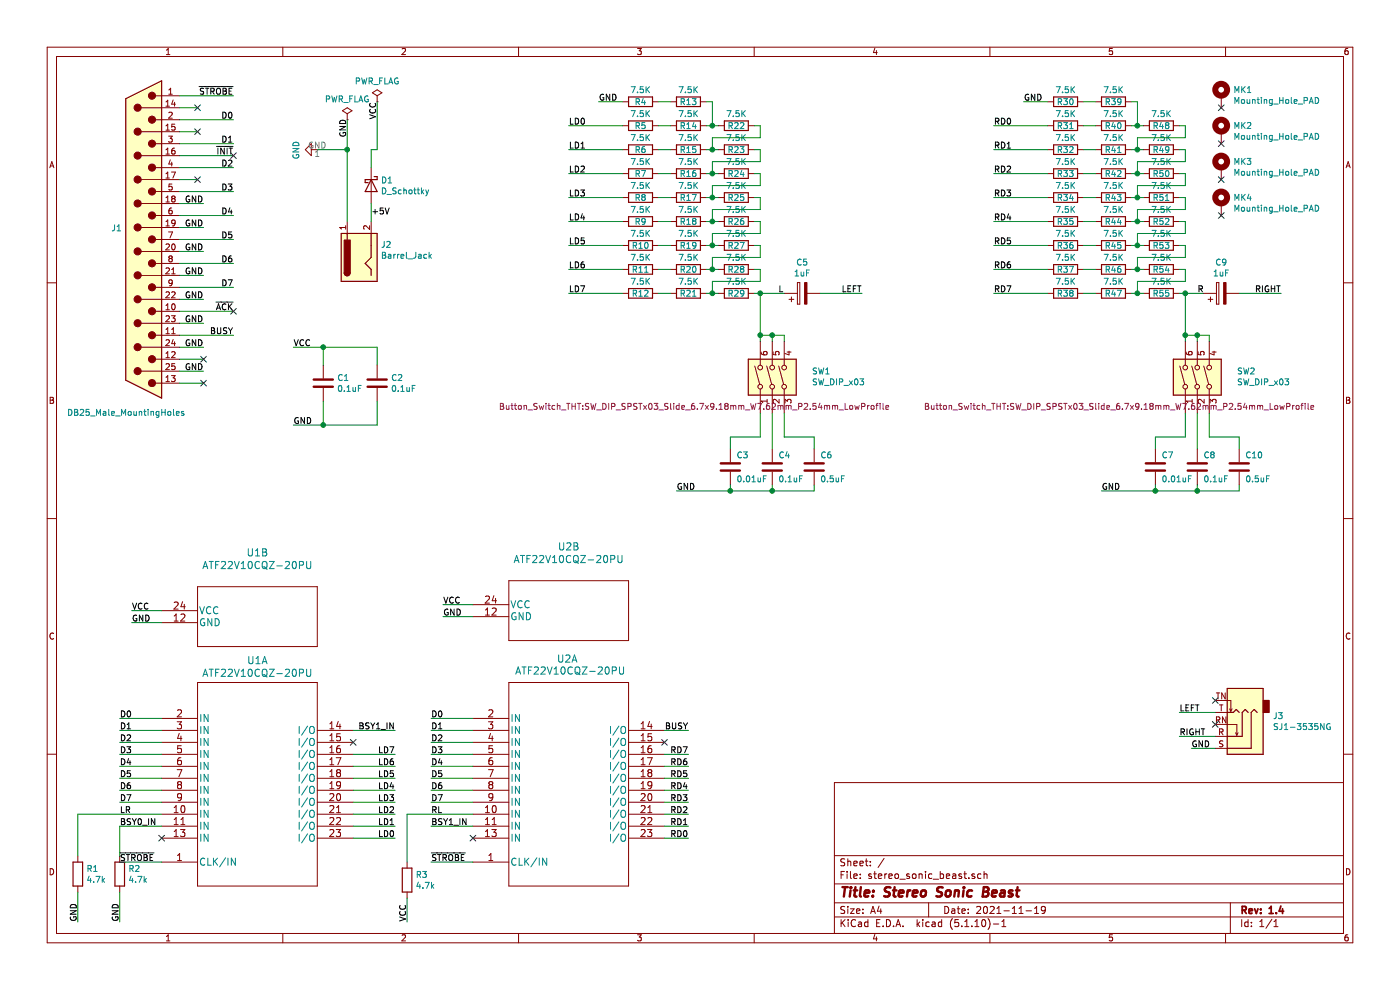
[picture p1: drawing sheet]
EESchema Schematic File Version 4
EELAYER 30 0
EELAYER END
$Descr A4 11693 8268
encoding utf-8
Sheet 1 1
Title "Stereo Sonic Beast"
Date "2021-11-19"
Rev "1.4"
Comp ""
Comment1 ""
Comment2 ""
Comment3 ""
Comment4 ""
$EndDescr
$Comp
L Mechanical:MountingHole_Pad MK1
U 1 1
P 10200 800
F 0 "MK1" H 10300 851 50  0000 L CNN
F 1 "Mounting_Hole_PAD" H 10300 760 50  0000 L CNN
F 2 "Mounting_Holes:MountingHole_2.7mm" H 10200 800 50  0001 C CNN
F 3 "" H 10200 800 50  0001 C CNN
	1    10200 800 
	1    0    0    -1  
$EndComp
$Comp
L Mechanical:MountingHole_Pad MK2
U 1 1
P 10200 1100
F 0 "MK2" H 10300 1151 50  0000 L CNN
F 1 "Mounting_Hole_PAD" H 10300 1060 50  0000 L CNN
F 2 "Mounting_Holes:MountingHole_2.7mm" H 10200 1100 50  0001 C CNN
F 3 "" H 10200 1100 50  0001 C CNN
	1    10200 1100
	1    0    0    -1  
$EndComp
$Comp
L Mechanical:MountingHole_Pad MK3
U 1 1
P 10200 1400
F 0 "MK3" H 10300 1451 50  0000 L CNN
F 1 "Mounting_Hole_PAD" H 10300 1360 50  0000 L CNN
F 2 "Mounting_Holes:MountingHole_2.7mm" H 10200 1400 50  0001 C CNN
F 3 "" H 10200 1400 50  0001 C CNN
	1    10200 1400
	1    0    0    -1  
$EndComp
$Comp
L Mechanical:MountingHole_Pad MK4
U 1 1
P 10200 1700
F 0 "MK4" H 10300 1751 50  0000 L CNN
F 1 "Mounting_Hole_PAD" H 10300 1660 50  0000 L CNN
F 2 "Mounting_Holes:MountingHole_2.7mm" H 10200 1700 50  0001 C CNN
F 3 "" H 10200 1700 50  0001 C CNN
	1    10200 1700
	1    0    0    -1  
$EndComp
NoConn ~ 10200 900 
NoConn ~ 10200 1200
NoConn ~ 10200 1500
NoConn ~ 10200 1800
NoConn ~ 1650 900 
NoConn ~ 1650 1100
NoConn ~ 1650 1500
NoConn ~ 1700 3200
NoConn ~ 1700 3000
Wire Wire Line
	1700 3100 1500 3100
Text Label 1700 3100 2    50   ~ 0
GND
Wire Wire Line
	1500 800  1950 800 
Wire Wire Line
	1500 900  1650 900 
Wire Wire Line
	1500 1100 1650 1100
Wire Wire Line
	1500 1300 1950 1300
Wire Wire Line
	1500 1500 1650 1500
Wire Wire Line
	1500 2600 1950 2600
Wire Wire Line
	1500 2800 1950 2800
Wire Wire Line
	1500 3000 1700 3000
Wire Wire Line
	1500 3200 1700 3200
Wire Wire Line
	1700 2900 1500 2900
Text Label 1700 2900 2    50   ~ 0
GND
Wire Wire Line
	1700 2700 1500 2700
Text Label 1700 2700 2    50   ~ 0
GND
Wire Wire Line
	1700 2500 1500 2500
Text Label 1700 2500 2    50   ~ 0
GND
Wire Wire Line
	1700 2300 1500 2300
Text Label 1700 2300 2    50   ~ 0
GND
Wire Wire Line
	1700 2100 1500 2100
Text Label 1700 2100 2    50   ~ 0
GND
Wire Wire Line
	1700 1900 1500 1900
Text Label 1700 1900 2    50   ~ 0
GND
Wire Wire Line
	1700 1700 1500 1700
Text Label 1700 1700 2    50   ~ 0
GND
Wire Wire Line
	5000 850  5200 850 
Text Label 5000 850  0    50   ~ 0
GND
$Comp
L Device:R R4
U 1 1
P 5350 850
F 0 "R4" V 5350 850 50  0000 C CNN
F 1 "7.5K" V 5250 850 50  0000 C CNN
F 2 "Resistor_THT:R_Axial_DIN0204_L3.6mm_D1.6mm_P5.08mm_Horizontal" V 5280 850 50  0001 C CNN
F 3 "~" H 5350 850 50  0001 C CNN
	1    5350 850 
	0    1    1    0   
$EndComp
$Comp
L Device:R R13
U 1 1
P 5750 850
F 0 "R13" V 5750 850 50  0000 C CNN
F 1 "7.5K" V 5650 850 50  0000 C CNN
F 2 "Resistor_THT:R_Axial_DIN0204_L3.6mm_D1.6mm_P5.08mm_Horizontal" V 5680 850 50  0001 C CNN
F 3 "~" H 5750 850 50  0001 C CNN
	1    5750 850 
	0    1    1    0   
$EndComp
$Comp
L Device:R R5
U 1 1
P 5350 1050
F 0 "R5" V 5350 1050 50  0000 C CNN
F 1 "7.5K" V 5250 1050 50  0000 C CNN
F 2 "Resistor_THT:R_Axial_DIN0204_L3.6mm_D1.6mm_P5.08mm_Horizontal" V 5280 1050 50  0001 C CNN
F 3 "~" H 5350 1050 50  0001 C CNN
	1    5350 1050
	0    1    1    0   
$EndComp
$Comp
L Device:R R14
U 1 1
P 5750 1050
F 0 "R14" V 5750 1050 50  0000 C CNN
F 1 "7.5K" V 5650 1050 50  0000 C CNN
F 2 "Resistor_THT:R_Axial_DIN0204_L3.6mm_D1.6mm_P5.08mm_Horizontal" V 5680 1050 50  0001 C CNN
F 3 "~" H 5750 1050 50  0001 C CNN
	1    5750 1050
	0    1    1    0   
$EndComp
Wire Wire Line
	5200 1050 4750 1050
$Comp
L Device:R R22
U 1 1
P 6150 1050
F 0 "R22" V 6150 1050 50  0000 C CNN
F 1 "7.5K" V 6050 1050 50  0000 C CNN
F 2 "Resistor_THT:R_Axial_DIN0204_L3.6mm_D1.6mm_P5.08mm_Horizontal" V 6080 1050 50  0001 C CNN
F 3 "~" H 6150 1050 50  0001 C CNN
	1    6150 1050
	0    1    1    0   
$EndComp
Wire Wire Line
	5500 850  5600 850 
Wire Wire Line
	5500 1050 5600 1050
Wire Wire Line
	6000 1050 5950 1050
Wire Wire Line
	5900 850  5950 850 
Wire Wire Line
	5950 850  5950 1050
Connection ~ 5950 1050
Wire Wire Line
	5950 1050 5900 1050
$Comp
L Device:R R6
U 1 1
P 5350 1250
F 0 "R6" V 5350 1250 50  0000 C CNN
F 1 "7.5K" V 5250 1250 50  0000 C CNN
F 2 "Resistor_THT:R_Axial_DIN0204_L3.6mm_D1.6mm_P5.08mm_Horizontal" V 5280 1250 50  0001 C CNN
F 3 "~" H 5350 1250 50  0001 C CNN
	1    5350 1250
	0    1    1    0   
$EndComp
$Comp
L Device:R R15
U 1 1
P 5750 1250
F 0 "R15" V 5750 1250 50  0000 C CNN
F 1 "7.5K" V 5650 1250 50  0000 C CNN
F 2 "Resistor_THT:R_Axial_DIN0204_L3.6mm_D1.6mm_P5.08mm_Horizontal" V 5680 1250 50  0001 C CNN
F 3 "~" H 5750 1250 50  0001 C CNN
	1    5750 1250
	0    1    1    0   
$EndComp
Wire Wire Line
	5200 1250 4750 1250
$Comp
L Device:R R23
U 1 1
P 6150 1250
F 0 "R23" V 6150 1250 50  0000 C CNN
F 1 "7.5K" V 6050 1250 50  0000 C CNN
F 2 "Resistor_THT:R_Axial_DIN0204_L3.6mm_D1.6mm_P5.08mm_Horizontal" V 6080 1250 50  0001 C CNN
F 3 "~" H 6150 1250 50  0001 C CNN
	1    6150 1250
	0    1    1    0   
$EndComp
Wire Wire Line
	5500 1250 5600 1250
Wire Wire Line
	5900 1250 5950 1250
Wire Wire Line
	6300 1050 6350 1050
Wire Wire Line
	6350 1050 6350 1150
Wire Wire Line
	6350 1150 5950 1150
Wire Wire Line
	5950 1150 5950 1250
Connection ~ 5950 1250
Wire Wire Line
	5950 1250 6000 1250
$Comp
L Device:R R7
U 1 1
P 5350 1450
F 0 "R7" V 5350 1450 50  0000 C CNN
F 1 "7.5K" V 5250 1450 50  0000 C CNN
F 2 "Resistor_THT:R_Axial_DIN0204_L3.6mm_D1.6mm_P5.08mm_Horizontal" V 5280 1450 50  0001 C CNN
F 3 "~" H 5350 1450 50  0001 C CNN
	1    5350 1450
	0    1    1    0   
$EndComp
$Comp
L Device:R R16
U 1 1
P 5750 1450
F 0 "R16" V 5750 1450 50  0000 C CNN
F 1 "7.5K" V 5650 1450 50  0000 C CNN
F 2 "Resistor_THT:R_Axial_DIN0204_L3.6mm_D1.6mm_P5.08mm_Horizontal" V 5680 1450 50  0001 C CNN
F 3 "~" H 5750 1450 50  0001 C CNN
	1    5750 1450
	0    1    1    0   
$EndComp
Wire Wire Line
	5200 1450 4750 1450
$Comp
L Device:R R24
U 1 1
P 6150 1450
F 0 "R24" V 6150 1450 50  0000 C CNN
F 1 "7.5K" V 6050 1450 50  0000 C CNN
F 2 "Resistor_THT:R_Axial_DIN0204_L3.6mm_D1.6mm_P5.08mm_Horizontal" V 6080 1450 50  0001 C CNN
F 3 "~" H 6150 1450 50  0001 C CNN
	1    6150 1450
	0    1    1    0   
$EndComp
Wire Wire Line
	5500 1450 5600 1450
Wire Wire Line
	5900 1450 5950 1450
Wire Wire Line
	5950 1350 5950 1450
Connection ~ 5950 1450
Wire Wire Line
	5950 1450 6000 1450
Wire Wire Line
	6300 1250 6350 1250
Wire Wire Line
	6350 1250 6350 1350
Wire Wire Line
	6350 1350 5950 1350
$Comp
L Device:R R8
U 1 1
P 5350 1650
F 0 "R8" V 5350 1650 50  0000 C CNN
F 1 "7.5K" V 5250 1650 50  0000 C CNN
F 2 "Resistor_THT:R_Axial_DIN0204_L3.6mm_D1.6mm_P5.08mm_Horizontal" V 5280 1650 50  0001 C CNN
F 3 "~" H 5350 1650 50  0001 C CNN
	1    5350 1650
	0    1    1    0   
$EndComp
$Comp
L Device:R R17
U 1 1
P 5750 1650
F 0 "R17" V 5750 1650 50  0000 C CNN
F 1 "7.5K" V 5650 1650 50  0000 C CNN
F 2 "Resistor_THT:R_Axial_DIN0204_L3.6mm_D1.6mm_P5.08mm_Horizontal" V 5680 1650 50  0001 C CNN
F 3 "~" H 5750 1650 50  0001 C CNN
	1    5750 1650
	0    1    1    0   
$EndComp
Wire Wire Line
	5200 1650 4750 1650
$Comp
L Device:R R25
U 1 1
P 6150 1650
F 0 "R25" V 6150 1650 50  0000 C CNN
F 1 "7.5K" V 6050 1650 50  0000 C CNN
F 2 "Resistor_THT:R_Axial_DIN0204_L3.6mm_D1.6mm_P5.08mm_Horizontal" V 6080 1650 50  0001 C CNN
F 3 "~" H 6150 1650 50  0001 C CNN
	1    6150 1650
	0    1    1    0   
$EndComp
Wire Wire Line
	5500 1650 5600 1650
Wire Wire Line
	5900 1650 5950 1650
Wire Wire Line
	5950 1550 5950 1650
Connection ~ 5950 1650
Wire Wire Line
	5950 1650 6000 1650
Wire Wire Line
	6300 1450 6350 1450
Wire Wire Line
	6350 1450 6350 1550
Wire Wire Line
	6350 1550 5950 1550
$Comp
L Device:R R9
U 1 1
P 5350 1850
F 0 "R9" V 5350 1850 50  0000 C CNN
F 1 "7.5K" V 5250 1850 50  0000 C CNN
F 2 "Resistor_THT:R_Axial_DIN0204_L3.6mm_D1.6mm_P5.08mm_Horizontal" V 5280 1850 50  0001 C CNN
F 3 "~" H 5350 1850 50  0001 C CNN
	1    5350 1850
	0    1    1    0   
$EndComp
$Comp
L Device:R R18
U 1 1
P 5750 1850
F 0 "R18" V 5750 1850 50  0000 C CNN
F 1 "7.5K" V 5650 1850 50  0000 C CNN
F 2 "Resistor_THT:R_Axial_DIN0204_L3.6mm_D1.6mm_P5.08mm_Horizontal" V 5680 1850 50  0001 C CNN
F 3 "~" H 5750 1850 50  0001 C CNN
	1    5750 1850
	0    1    1    0   
$EndComp
Wire Wire Line
	5200 1850 4750 1850
$Comp
L Device:R R26
U 1 1
P 6150 1850
F 0 "R26" V 6150 1850 50  0000 C CNN
F 1 "7.5K" V 6050 1850 50  0000 C CNN
F 2 "Resistor_THT:R_Axial_DIN0204_L3.6mm_D1.6mm_P5.08mm_Horizontal" V 6080 1850 50  0001 C CNN
F 3 "~" H 6150 1850 50  0001 C CNN
	1    6150 1850
	0    1    1    0   
$EndComp
Wire Wire Line
	5500 1850 5600 1850
Wire Wire Line
	5900 1850 5950 1850
Connection ~ 5950 1850
Wire Wire Line
	5950 1850 6000 1850
$Comp
L Device:R R10
U 1 1
P 5350 2050
F 0 "R10" V 5350 2050 50  0000 C CNN
F 1 "7.5K" V 5250 2050 50  0000 C CNN
F 2 "Resistor_THT:R_Axial_DIN0204_L3.6mm_D1.6mm_P5.08mm_Horizontal" V 5280 2050 50  0001 C CNN
F 3 "~" H 5350 2050 50  0001 C CNN
	1    5350 2050
	0    1    1    0   
$EndComp
$Comp
L Device:R R19
U 1 1
P 5750 2050
F 0 "R19" V 5750 2050 50  0000 C CNN
F 1 "7.5K" V 5650 2050 50  0000 C CNN
F 2 "Resistor_THT:R_Axial_DIN0204_L3.6mm_D1.6mm_P5.08mm_Horizontal" V 5680 2050 50  0001 C CNN
F 3 "~" H 5750 2050 50  0001 C CNN
	1    5750 2050
	0    1    1    0   
$EndComp
Wire Wire Line
	5200 2050 4750 2050
$Comp
L Device:R R27
U 1 1
P 6150 2050
F 0 "R27" V 6150 2050 50  0000 C CNN
F 1 "7.5K" V 6050 2050 50  0000 C CNN
F 2 "Resistor_THT:R_Axial_DIN0204_L3.6mm_D1.6mm_P5.08mm_Horizontal" V 6080 2050 50  0001 C CNN
F 3 "~" H 6150 2050 50  0001 C CNN
	1    6150 2050
	0    1    1    0   
$EndComp
Wire Wire Line
	5500 2050 5600 2050
Wire Wire Line
	5900 2050 5950 2050
Wire Wire Line
	5950 1950 5950 2050
Connection ~ 5950 2050
Wire Wire Line
	5950 2050 6000 2050
$Comp
L Device:R R11
U 1 1
P 5350 2250
F 0 "R11" V 5350 2250 50  0000 C CNN
F 1 "7.5K" V 5250 2250 50  0000 C CNN
F 2 "Resistor_THT:R_Axial_DIN0204_L3.6mm_D1.6mm_P5.08mm_Horizontal" V 5280 2250 50  0001 C CNN
F 3 "~" H 5350 2250 50  0001 C CNN
	1    5350 2250
	0    1    1    0   
$EndComp
$Comp
L Device:R R20
U 1 1
P 5750 2250
F 0 "R20" V 5750 2250 50  0000 C CNN
F 1 "7.5K" V 5650 2250 50  0000 C CNN
F 2 "Resistor_THT:R_Axial_DIN0204_L3.6mm_D1.6mm_P5.08mm_Horizontal" V 5680 2250 50  0001 C CNN
F 3 "~" H 5750 2250 50  0001 C CNN
	1    5750 2250
	0    1    1    0   
$EndComp
Wire Wire Line
	5200 2250 4750 2250
$Comp
L Device:R R28
U 1 1
P 6150 2250
F 0 "R28" V 6150 2250 50  0000 C CNN
F 1 "7.5K" V 6050 2250 50  0000 C CNN
F 2 "Resistor_THT:R_Axial_DIN0204_L3.6mm_D1.6mm_P5.08mm_Horizontal" V 6080 2250 50  0001 C CNN
F 3 "~" H 6150 2250 50  0001 C CNN
	1    6150 2250
	0    1    1    0   
$EndComp
Wire Wire Line
	5500 2250 5600 2250
Wire Wire Line
	5900 2250 5950 2250
Wire Wire Line
	5950 2150 5950 2250
Connection ~ 5950 2250
Wire Wire Line
	5950 2250 6000 2250
$Comp
L Device:R R12
U 1 1
P 5350 2450
F 0 "R12" V 5350 2450 50  0000 C CNN
F 1 "7.5K" V 5250 2450 50  0000 C CNN
F 2 "Resistor_THT:R_Axial_DIN0204_L3.6mm_D1.6mm_P5.08mm_Horizontal" V 5280 2450 50  0001 C CNN
F 3 "~" H 5350 2450 50  0001 C CNN
	1    5350 2450
	0    1    1    0   
$EndComp
$Comp
L Device:R R21
U 1 1
P 5750 2450
F 0 "R21" V 5750 2450 50  0000 C CNN
F 1 "7.5K" V 5650 2450 50  0000 C CNN
F 2 "Resistor_THT:R_Axial_DIN0204_L3.6mm_D1.6mm_P5.08mm_Horizontal" V 5680 2450 50  0001 C CNN
F 3 "~" H 5750 2450 50  0001 C CNN
	1    5750 2450
	0    1    1    0   
$EndComp
Wire Wire Line
	5200 2450 4750 2450
$Comp
L Device:R R29
U 1 1
P 6150 2450
F 0 "R29" V 6150 2450 50  0000 C CNN
F 1 "7.5K" V 6050 2450 50  0000 C CNN
F 2 "Resistor_THT:R_Axial_DIN0204_L3.6mm_D1.6mm_P5.08mm_Horizontal" V 6080 2450 50  0001 C CNN
F 3 "~" H 6150 2450 50  0001 C CNN
	1    6150 2450
	0    1    1    0   
$EndComp
Wire Wire Line
	5500 2450 5600 2450
Wire Wire Line
	5900 2450 5950 2450
Wire Wire Line
	5950 2350 5950 2450
Connection ~ 5950 2450
Wire Wire Line
	5950 2450 6000 2450
Wire Wire Line
	5950 1750 5950 1850
Wire Wire Line
	6300 1650 6350 1650
Wire Wire Line
	6350 1650 6350 1750
Wire Wire Line
	6350 1750 5950 1750
Wire Wire Line
	6300 1850 6350 1850
Wire Wire Line
	6350 1850 6350 1950
Wire Wire Line
	6350 1950 5950 1950
Wire Wire Line
	6300 2050 6350 2050
Wire Wire Line
	6350 2050 6350 2150
Wire Wire Line
	6350 2150 5950 2150
Wire Wire Line
	6300 2250 6350 2250
Wire Wire Line
	6350 2350 5950 2350
Wire Wire Line
	6350 2250 6350 2350
$Comp
L Device:CP C5
U 1 1
P 6700 2450
F 0 "C5" V 6955 2450 50  0000 C CNN
F 1 "1uF" V 6864 2450 50  0000 C CNN
F 2 "Capacitor_THT:CP_Radial_D4.0mm_P1.50mm" H 6738 2300 50  0001 C CNN
F 3 "~" H 6700 2450 50  0001 C CNN
	1    6700 2450
	0    -1   -1   0   
$EndComp
Wire Wire Line
	6300 2450 6350 2450
Text Label 9950 6250 0    50   ~ 0
GND
$Comp
L Connector:AudioJack3_SwitchTR J3
U 1 1
P 10350 6150
F 0 "J3" H 10070 5983 50  0000 R CNN
F 1 "SJ1-3535NG" H 10070 6074 50  0000 R CNN
F 2 "Connector_Audio:Jack_3.5mm_CUI_SJ1-3535NG_Horizontal" H 10350 6150 50  0001 C CNN
F 3 "~" H 10350 6150 50  0001 C CNN
	1    10350 6150
	-1   0    0    1   
$EndComp
NoConn ~ 10150 5850
NoConn ~ 10150 6050
$Comp
L Switch:SW_DIP_x03 SW1
U 1 1
P 6550 3150
F 0 "SW1" V 6596 2920 50  0000 R CNN
F 1 "SW_DIP_x03" V 6505 2920 50  0000 R CNN
F 2 "Button_Switch_THT:SW_DIP_SPSTx03_Slide_6.7x9.18mm_W7.62mm_P2.54mm_LowProfile" V 6300 3900 50  0000 C CNN
F 3 "~" H 6550 3150 50  0001 C CNN
	1    6550 3150
	0    -1   -1   0   
$EndComp
Wire Wire Line
	6350 2450 6350 2800
Connection ~ 6350 2450
Wire Wire Line
	6350 2800 6450 2800
Wire Wire Line
	6550 2800 6550 2850
Connection ~ 6350 2800
Wire Wire Line
	6350 2800 6350 2850
Wire Wire Line
	6450 2850 6450 2800
Connection ~ 6450 2800
Wire Wire Line
	6450 2800 6550 2800
Wire Wire Line
	9950 6250 10150 6250
Wire Wire Line
	6100 4100 6100 4050
$Comp
L power:GND #PWR01
U 1 1
P 2650 1250
F 0 "#PWR01" H 2650 1000 50  0001 C CNN
F 1 "GND" H 2655 1077 50  0000 C CNN
F 2 "" H 2650 1250 50  0001 C CNN
F 3 "" H 2650 1250 50  0001 C CNN
	1    2650 1250
	0    1    1    0   
$EndComp
$Comp
L Device:C C3
U 1 1
P 6100 3900
F 0 "C3" H 6150 4000 50  0000 L CNN
F 1 "0.01uF" H 6150 3800 50  0000 L CNN
F 2 "Capacitor_THT:C_Disc_D3.0mm_W1.6mm_P2.50mm" H 6138 3750 50  0001 C CNN
F 3 "~" H 6100 3900 50  0001 C CNN
	1    6100 3900
	1    0    0    -1  
$EndComp
$Comp
L Device:C C4
U 1 1
P 6450 3900
F 0 "C4" H 6500 4000 50  0000 L CNN
F 1 "0.1uF" H 6500 3800 50  0000 L CNN
F 2 "Capacitor_THT:C_Disc_D3.0mm_W1.6mm_P2.50mm" H 6488 3750 50  0001 C CNN
F 3 "~" H 6450 3900 50  0001 C CNN
	1    6450 3900
	1    0    0    -1  
$EndComp
$Comp
L Device:C C6
U 1 1
P 6800 3900
F 0 "C6" H 6850 4000 50  0000 L CNN
F 1 "0.5uF" H 6850 3800 50  0000 L CNN
F 2 "Capacitor_THT:C_Disc_D3.0mm_W1.6mm_P2.50mm" H 6838 3750 50  0001 C CNN
F 3 "~" H 6800 3900 50  0001 C CNN
	1    6800 3900
	1    0    0    -1  
$EndComp
Wire Wire Line
	6450 3750 6450 3450
Wire Wire Line
	6550 3450 6550 3650
Wire Wire Line
	6550 3650 6800 3650
Wire Wire Line
	6800 3650 6800 3750
Wire Wire Line
	6350 3450 6350 3650
Wire Wire Line
	6350 3650 6100 3650
Wire Wire Line
	6100 3650 6100 3750
Wire Wire Line
	6100 4100 6450 4100
Wire Wire Line
	6450 4100 6450 4050
Connection ~ 6100 4100
Wire Wire Line
	6450 4100 6800 4100
Wire Wire Line
	6800 4100 6800 4050
Connection ~ 6450 4100
Wire Wire Line
	5650 4100 6100 4100
Wire Wire Line
	2900 1250 2650 1250
Text Label 7200 2450 2    50   ~ 0
LEFT
Wire Wire Line
	10150 5950 9850 5950
Text Label 9850 5950 0    50   ~ 0
LEFT
Wire Wire Line
	10150 6150 9850 6150
Text Label 9850 6150 0    50   ~ 0
RIGHT
Wire Wire Line
	6850 2450 7200 2450
Text Label 4750 1050 0    50   ~ 0
LD0
Text Label 4750 1250 0    50   ~ 0
LD1
Text Label 4750 1450 0    50   ~ 0
LD2
Text Label 4750 1650 0    50   ~ 0
LD3
Text Label 4750 1850 0    50   ~ 0
LD4
Text Label 4750 2050 0    50   ~ 0
LD5
Text Label 4750 2250 0    50   ~ 0
LD6
Text Label 4750 2450 0    50   ~ 0
LD7
Wire Wire Line
	8550 850  8750 850 
Text Label 8550 850  0    50   ~ 0
GND
$Comp
L Device:R R30
U 1 1
P 8900 850
F 0 "R30" V 8900 850 50  0000 C CNN
F 1 "7.5K" V 8800 850 50  0000 C CNN
F 2 "Resistor_THT:R_Axial_DIN0204_L3.6mm_D1.6mm_P5.08mm_Horizontal" V 8830 850 50  0001 C CNN
F 3 "~" H 8900 850 50  0001 C CNN
	1    8900 850 
	0    1    1    0   
$EndComp
$Comp
L Device:R R39
U 1 1
P 9300 850
F 0 "R39" V 9300 850 50  0000 C CNN
F 1 "7.5K" V 9200 850 50  0000 C CNN
F 2 "Resistor_THT:R_Axial_DIN0204_L3.6mm_D1.6mm_P5.08mm_Horizontal" V 9230 850 50  0001 C CNN
F 3 "~" H 9300 850 50  0001 C CNN
	1    9300 850 
	0    1    1    0   
$EndComp
$Comp
L Device:R R31
U 1 1
P 8900 1050
F 0 "R31" V 8900 1050 50  0000 C CNN
F 1 "7.5K" V 8800 1050 50  0000 C CNN
F 2 "Resistor_THT:R_Axial_DIN0204_L3.6mm_D1.6mm_P5.08mm_Horizontal" V 8830 1050 50  0001 C CNN
F 3 "~" H 8900 1050 50  0001 C CNN
	1    8900 1050
	0    1    1    0   
$EndComp
$Comp
L Device:R R40
U 1 1
P 9300 1050
F 0 "R40" V 9300 1050 50  0000 C CNN
F 1 "7.5K" V 9200 1050 50  0000 C CNN
F 2 "Resistor_THT:R_Axial_DIN0204_L3.6mm_D1.6mm_P5.08mm_Horizontal" V 9230 1050 50  0001 C CNN
F 3 "~" H 9300 1050 50  0001 C CNN
	1    9300 1050
	0    1    1    0   
$EndComp
Wire Wire Line
	8750 1050 8300 1050
$Comp
L Device:R R48
U 1 1
P 9700 1050
F 0 "R48" V 9700 1050 50  0000 C CNN
F 1 "7.5K" V 9600 1050 50  0000 C CNN
F 2 "Resistor_THT:R_Axial_DIN0204_L3.6mm_D1.6mm_P5.08mm_Horizontal" V 9630 1050 50  0001 C CNN
F 3 "~" H 9700 1050 50  0001 C CNN
	1    9700 1050
	0    1    1    0   
$EndComp
Wire Wire Line
	9050 850  9150 850 
Wire Wire Line
	9050 1050 9150 1050
Wire Wire Line
	9550 1050 9500 1050
Wire Wire Line
	9450 850  9500 850 
Wire Wire Line
	9500 850  9500 1050
Connection ~ 9500 1050
Wire Wire Line
	9500 1050 9450 1050
$Comp
L Device:R R32
U 1 1
P 8900 1250
F 0 "R32" V 8900 1250 50  0000 C CNN
F 1 "7.5K" V 8800 1250 50  0000 C CNN
F 2 "Resistor_THT:R_Axial_DIN0204_L3.6mm_D1.6mm_P5.08mm_Horizontal" V 8830 1250 50  0001 C CNN
F 3 "~" H 8900 1250 50  0001 C CNN
	1    8900 1250
	0    1    1    0   
$EndComp
$Comp
L Device:R R41
U 1 1
P 9300 1250
F 0 "R41" V 9300 1250 50  0000 C CNN
F 1 "7.5K" V 9200 1250 50  0000 C CNN
F 2 "Resistor_THT:R_Axial_DIN0204_L3.6mm_D1.6mm_P5.08mm_Horizontal" V 9230 1250 50  0001 C CNN
F 3 "~" H 9300 1250 50  0001 C CNN
	1    9300 1250
	0    1    1    0   
$EndComp
Wire Wire Line
	8750 1250 8300 1250
$Comp
L Device:R R49
U 1 1
P 9700 1250
F 0 "R49" V 9700 1250 50  0000 C CNN
F 1 "7.5K" V 9600 1250 50  0000 C CNN
F 2 "Resistor_THT:R_Axial_DIN0204_L3.6mm_D1.6mm_P5.08mm_Horizontal" V 9630 1250 50  0001 C CNN
F 3 "~" H 9700 1250 50  0001 C CNN
	1    9700 1250
	0    1    1    0   
$EndComp
Wire Wire Line
	9050 1250 9150 1250
Wire Wire Line
	9450 1250 9500 1250
Wire Wire Line
	9850 1050 9900 1050
Wire Wire Line
	9900 1050 9900 1150
Wire Wire Line
	9900 1150 9500 1150
Wire Wire Line
	9500 1150 9500 1250
Connection ~ 9500 1250
Wire Wire Line
	9500 1250 9550 1250
$Comp
L Device:R R33
U 1 1
P 8900 1450
F 0 "R33" V 8900 1450 50  0000 C CNN
F 1 "7.5K" V 8800 1450 50  0000 C CNN
F 2 "Resistor_THT:R_Axial_DIN0204_L3.6mm_D1.6mm_P5.08mm_Horizontal" V 8830 1450 50  0001 C CNN
F 3 "~" H 8900 1450 50  0001 C CNN
	1    8900 1450
	0    1    1    0   
$EndComp
$Comp
L Device:R R42
U 1 1
P 9300 1450
F 0 "R42" V 9300 1450 50  0000 C CNN
F 1 "7.5K" V 9200 1450 50  0000 C CNN
F 2 "Resistor_THT:R_Axial_DIN0204_L3.6mm_D1.6mm_P5.08mm_Horizontal" V 9230 1450 50  0001 C CNN
F 3 "~" H 9300 1450 50  0001 C CNN
	1    9300 1450
	0    1    1    0   
$EndComp
Wire Wire Line
	8750 1450 8300 1450
$Comp
L Device:R R50
U 1 1
P 9700 1450
F 0 "R50" V 9700 1450 50  0000 C CNN
F 1 "7.5K" V 9600 1450 50  0000 C CNN
F 2 "Resistor_THT:R_Axial_DIN0204_L3.6mm_D1.6mm_P5.08mm_Horizontal" V 9630 1450 50  0001 C CNN
F 3 "~" H 9700 1450 50  0001 C CNN
	1    9700 1450
	0    1    1    0   
$EndComp
Wire Wire Line
	9050 1450 9150 1450
Wire Wire Line
	9450 1450 9500 1450
Wire Wire Line
	9500 1350 9500 1450
Connection ~ 9500 1450
Wire Wire Line
	9500 1450 9550 1450
Wire Wire Line
	9850 1250 9900 1250
Wire Wire Line
	9900 1250 9900 1350
Wire Wire Line
	9900 1350 9500 1350
$Comp
L Device:R R34
U 1 1
P 8900 1650
F 0 "R34" V 8900 1650 50  0000 C CNN
F 1 "7.5K" V 8800 1650 50  0000 C CNN
F 2 "Resistor_THT:R_Axial_DIN0204_L3.6mm_D1.6mm_P5.08mm_Horizontal" V 8830 1650 50  0001 C CNN
F 3 "~" H 8900 1650 50  0001 C CNN
	1    8900 1650
	0    1    1    0   
$EndComp
$Comp
L Device:R R43
U 1 1
P 9300 1650
F 0 "R43" V 9300 1650 50  0000 C CNN
F 1 "7.5K" V 9200 1650 50  0000 C CNN
F 2 "Resistor_THT:R_Axial_DIN0204_L3.6mm_D1.6mm_P5.08mm_Horizontal" V 9230 1650 50  0001 C CNN
F 3 "~" H 9300 1650 50  0001 C CNN
	1    9300 1650
	0    1    1    0   
$EndComp
Wire Wire Line
	8750 1650 8300 1650
$Comp
L Device:R R51
U 1 1
P 9700 1650
F 0 "R51" V 9700 1650 50  0000 C CNN
F 1 "7.5K" V 9600 1650 50  0000 C CNN
F 2 "Resistor_THT:R_Axial_DIN0204_L3.6mm_D1.6mm_P5.08mm_Horizontal" V 9630 1650 50  0001 C CNN
F 3 "~" H 9700 1650 50  0001 C CNN
	1    9700 1650
	0    1    1    0   
$EndComp
Wire Wire Line
	9050 1650 9150 1650
Wire Wire Line
	9450 1650 9500 1650
Wire Wire Line
	9500 1550 9500 1650
Connection ~ 9500 1650
Wire Wire Line
	9500 1650 9550 1650
Wire Wire Line
	9850 1450 9900 1450
Wire Wire Line
	9900 1450 9900 1550
Wire Wire Line
	9900 1550 9500 1550
$Comp
L Device:R R35
U 1 1
P 8900 1850
F 0 "R35" V 8900 1850 50  0000 C CNN
F 1 "7.5K" V 8800 1850 50  0000 C CNN
F 2 "Resistor_THT:R_Axial_DIN0204_L3.6mm_D1.6mm_P5.08mm_Horizontal" V 8830 1850 50  0001 C CNN
F 3 "~" H 8900 1850 50  0001 C CNN
	1    8900 1850
	0    1    1    0   
$EndComp
$Comp
L Device:R R44
U 1 1
P 9300 1850
F 0 "R44" V 9300 1850 50  0000 C CNN
F 1 "7.5K" V 9200 1850 50  0000 C CNN
F 2 "Resistor_THT:R_Axial_DIN0204_L3.6mm_D1.6mm_P5.08mm_Horizontal" V 9230 1850 50  0001 C CNN
F 3 "~" H 9300 1850 50  0001 C CNN
	1    9300 1850
	0    1    1    0   
$EndComp
Wire Wire Line
	8750 1850 8300 1850
$Comp
L Device:R R52
U 1 1
P 9700 1850
F 0 "R52" V 9700 1850 50  0000 C CNN
F 1 "7.5K" V 9600 1850 50  0000 C CNN
F 2 "Resistor_THT:R_Axial_DIN0204_L3.6mm_D1.6mm_P5.08mm_Horizontal" V 9630 1850 50  0001 C CNN
F 3 "~" H 9700 1850 50  0001 C CNN
	1    9700 1850
	0    1    1    0   
$EndComp
Wire Wire Line
	9050 1850 9150 1850
Wire Wire Line
	9450 1850 9500 1850
Connection ~ 9500 1850
Wire Wire Line
	9500 1850 9550 1850
$Comp
L Device:R R36
U 1 1
P 8900 2050
F 0 "R36" V 8900 2050 50  0000 C CNN
F 1 "7.5K" V 8800 2050 50  0000 C CNN
F 2 "Resistor_THT:R_Axial_DIN0204_L3.6mm_D1.6mm_P5.08mm_Horizontal" V 8830 2050 50  0001 C CNN
F 3 "~" H 8900 2050 50  0001 C CNN
	1    8900 2050
	0    1    1    0   
$EndComp
$Comp
L Device:R R45
U 1 1
P 9300 2050
F 0 "R45" V 9300 2050 50  0000 C CNN
F 1 "7.5K" V 9200 2050 50  0000 C CNN
F 2 "Resistor_THT:R_Axial_DIN0204_L3.6mm_D1.6mm_P5.08mm_Horizontal" V 9230 2050 50  0001 C CNN
F 3 "~" H 9300 2050 50  0001 C CNN
	1    9300 2050
	0    1    1    0   
$EndComp
Wire Wire Line
	8750 2050 8300 2050
$Comp
L Device:R R53
U 1 1
P 9700 2050
F 0 "R53" V 9700 2050 50  0000 C CNN
F 1 "7.5K" V 9600 2050 50  0000 C CNN
F 2 "Resistor_THT:R_Axial_DIN0204_L3.6mm_D1.6mm_P5.08mm_Horizontal" V 9630 2050 50  0001 C CNN
F 3 "~" H 9700 2050 50  0001 C CNN
	1    9700 2050
	0    1    1    0   
$EndComp
Wire Wire Line
	9050 2050 9150 2050
Wire Wire Line
	9450 2050 9500 2050
Wire Wire Line
	9500 1950 9500 2050
Connection ~ 9500 2050
Wire Wire Line
	9500 2050 9550 2050
$Comp
L Device:R R37
U 1 1
P 8900 2250
F 0 "R37" V 8900 2250 50  0000 C CNN
F 1 "7.5K" V 8800 2250 50  0000 C CNN
F 2 "Resistor_THT:R_Axial_DIN0204_L3.6mm_D1.6mm_P5.08mm_Horizontal" V 8830 2250 50  0001 C CNN
F 3 "~" H 8900 2250 50  0001 C CNN
	1    8900 2250
	0    1    1    0   
$EndComp
$Comp
L Device:R R46
U 1 1
P 9300 2250
F 0 "R46" V 9300 2250 50  0000 C CNN
F 1 "7.5K" V 9200 2250 50  0000 C CNN
F 2 "Resistor_THT:R_Axial_DIN0204_L3.6mm_D1.6mm_P5.08mm_Horizontal" V 9230 2250 50  0001 C CNN
F 3 "~" H 9300 2250 50  0001 C CNN
	1    9300 2250
	0    1    1    0   
$EndComp
Wire Wire Line
	8750 2250 8300 2250
$Comp
L Device:R R54
U 1 1
P 9700 2250
F 0 "R54" V 9700 2250 50  0000 C CNN
F 1 "7.5K" V 9600 2250 50  0000 C CNN
F 2 "Resistor_THT:R_Axial_DIN0204_L3.6mm_D1.6mm_P5.08mm_Horizontal" V 9630 2250 50  0001 C CNN
F 3 "~" H 9700 2250 50  0001 C CNN
	1    9700 2250
	0    1    1    0   
$EndComp
Wire Wire Line
	9050 2250 9150 2250
Wire Wire Line
	9450 2250 9500 2250
Wire Wire Line
	9500 2150 9500 2250
Connection ~ 9500 2250
Wire Wire Line
	9500 2250 9550 2250
$Comp
L Device:R R38
U 1 1
P 8900 2450
F 0 "R38" V 8900 2450 50  0000 C CNN
F 1 "7.5K" V 8800 2450 50  0000 C CNN
F 2 "Resistor_THT:R_Axial_DIN0204_L3.6mm_D1.6mm_P5.08mm_Horizontal" V 8830 2450 50  0001 C CNN
F 3 "~" H 8900 2450 50  0001 C CNN
	1    8900 2450
	0    1    1    0   
$EndComp
$Comp
L Device:R R47
U 1 1
P 9300 2450
F 0 "R47" V 9300 2450 50  0000 C CNN
F 1 "7.5K" V 9200 2450 50  0000 C CNN
F 2 "Resistor_THT:R_Axial_DIN0204_L3.6mm_D1.6mm_P5.08mm_Horizontal" V 9230 2450 50  0001 C CNN
F 3 "~" H 9300 2450 50  0001 C CNN
	1    9300 2450
	0    1    1    0   
$EndComp
Wire Wire Line
	8750 2450 8300 2450
$Comp
L Device:R R55
U 1 1
P 9700 2450
F 0 "R55" V 9700 2450 50  0000 C CNN
F 1 "7.5K" V 9600 2450 50  0000 C CNN
F 2 "Resistor_THT:R_Axial_DIN0204_L3.6mm_D1.6mm_P5.08mm_Horizontal" V 9630 2450 50  0001 C CNN
F 3 "~" H 9700 2450 50  0001 C CNN
	1    9700 2450
	0    1    1    0   
$EndComp
Wire Wire Line
	9050 2450 9150 2450
Wire Wire Line
	9450 2450 9500 2450
Wire Wire Line
	9500 2350 9500 2450
Connection ~ 9500 2450
Wire Wire Line
	9500 2450 9550 2450
Wire Wire Line
	9500 1750 9500 1850
Wire Wire Line
	9850 1650 9900 1650
Wire Wire Line
	9900 1650 9900 1750
Wire Wire Line
	9900 1750 9500 1750
Wire Wire Line
	9850 1850 9900 1850
Wire Wire Line
	9900 1850 9900 1950
Wire Wire Line
	9900 1950 9500 1950
Wire Wire Line
	9850 2050 9900 2050
Wire Wire Line
	9900 2050 9900 2150
Wire Wire Line
	9900 2150 9500 2150
Wire Wire Line
	9850 2250 9900 2250
Wire Wire Line
	9900 2350 9500 2350
Wire Wire Line
	9900 2250 9900 2350
$Comp
L Device:CP C9
U 1 1
P 10200 2450
F 0 "C9" V 10455 2450 50  0000 C CNN
F 1 "1uF" V 10364 2450 50  0000 C CNN
F 2 "Capacitor_THT:CP_Radial_D4.0mm_P1.50mm" H 10238 2300 50  0001 C CNN
F 3 "~" H 10200 2450 50  0001 C CNN
	1    10200 2450
	0    -1   -1   0   
$EndComp
Wire Wire Line
	9850 2450 9900 2450
$Comp
L Switch:SW_DIP_x03 SW2
U 1 1
P 10100 3150
F 0 "SW2" V 10146 2920 50  0000 R CNN
F 1 "SW_DIP_x03" V 10055 2920 50  0000 R CNN
F 2 "Button_Switch_THT:SW_DIP_SPSTx03_Slide_6.7x9.18mm_W7.62mm_P2.54mm_LowProfile" V 9850 3900 50  0000 C CNN
F 3 "~" H 10100 3150 50  0001 C CNN
	1    10100 3150
	0    -1   -1   0   
$EndComp
Wire Wire Line
	9900 2450 9900 2800
Connection ~ 9900 2450
Wire Wire Line
	9900 2800 10000 2800
Wire Wire Line
	10100 2800 10100 2850
Connection ~ 9900 2800
Wire Wire Line
	9900 2800 9900 2850
Wire Wire Line
	10000 2850 10000 2800
Connection ~ 10000 2800
Wire Wire Line
	10000 2800 10100 2800
Wire Wire Line
	9650 4100 9650 4050
$Comp
L Device:C C7
U 1 1
P 9650 3900
F 0 "C7" H 9700 4000 50  0000 L CNN
F 1 "0.01uF" H 9700 3800 50  0000 L CNN
F 2 "Capacitor_THT:C_Disc_D3.0mm_W1.6mm_P2.50mm" H 9688 3750 50  0001 C CNN
F 3 "~" H 9650 3900 50  0001 C CNN
	1    9650 3900
	1    0    0    -1  
$EndComp
$Comp
L Device:C C8
U 1 1
P 10000 3900
F 0 "C8" H 10050 4000 50  0000 L CNN
F 1 "0.1uF" H 10050 3800 50  0000 L CNN
F 2 "Capacitor_THT:C_Disc_D3.0mm_W1.6mm_P2.50mm" H 10038 3750 50  0001 C CNN
F 3 "~" H 10000 3900 50  0001 C CNN
	1    10000 3900
	1    0    0    -1  
$EndComp
$Comp
L Device:C C10
U 1 1
P 10350 3900
F 0 "C10" H 10400 4000 50  0000 L CNN
F 1 "0.5uF" H 10400 3800 50  0000 L CNN
F 2 "Capacitor_THT:C_Disc_D3.0mm_W1.6mm_P2.50mm" H 10388 3750 50  0001 C CNN
F 3 "~" H 10350 3900 50  0001 C CNN
	1    10350 3900
	1    0    0    -1  
$EndComp
Wire Wire Line
	10000 3750 10000 3450
Wire Wire Line
	10100 3450 10100 3650
Wire Wire Line
	10100 3650 10350 3650
Wire Wire Line
	10350 3650 10350 3750
Wire Wire Line
	9900 3450 9900 3650
Wire Wire Line
	9900 3650 9650 3650
Wire Wire Line
	9650 3650 9650 3750
Wire Wire Line
	9650 4100 10000 4100
Wire Wire Line
	10000 4100 10000 4050
Connection ~ 9650 4100
Wire Wire Line
	10000 4100 10350 4100
Wire Wire Line
	10350 4100 10350 4050
Connection ~ 10000 4100
Wire Wire Line
	9200 4100 9650 4100
Text Label 10700 2450 2    50   ~ 0
RIGHT
Wire Wire Line
	10350 2450 10700 2450
Text Label 8300 1050 0    50   ~ 0
RD0
Text Label 8300 1250 0    50   ~ 0
RD1
Text Label 8300 1450 0    50   ~ 0
RD2
Text Label 8300 1650 0    50   ~ 0
RD3
Text Label 8300 1850 0    50   ~ 0
RD4
Text Label 8300 2050 0    50   ~ 0
RD5
Text Label 8300 2250 0    50   ~ 0
RD6
Text Label 8300 2450 0    50   ~ 0
RD7
Wire Wire Line
	1500 1000 1950 1000
Wire Wire Line
	1500 1200 1950 1200
Wire Wire Line
	1500 1400 1950 1400
Wire Wire Line
	1500 1600 1950 1600
Wire Wire Line
	1500 1800 1950 1800
Wire Wire Line
	1500 2000 1950 2000
Wire Wire Line
	1500 2200 1950 2200
Wire Wire Line
	1500 2400 1950 2400
Text Label 1950 1000 2    50   ~ 0
D0
Text Label 1950 1200 2    50   ~ 0
D1
Text Label 1950 1400 2    50   ~ 0
D2
Text Label 1950 1600 2    50   ~ 0
D3
Text Label 1950 1800 2    50   ~ 0
D4
Text Label 1950 2000 2    50   ~ 0
D5
Text Label 1950 2200 2    50   ~ 0
D6
Text Label 1950 2400 2    50   ~ 0
D7
$Comp
L power:PWR_FLAG #FLG01
U 1 1
P 2900 1000
F 0 "#FLG01" H 2900 1075 50  0001 C CNN
F 1 "PWR_FLAG" H 2900 1173 50  0000 C CNN
F 2 "" H 2900 1000 50  0001 C CNN
F 3 "~" H 2900 1000 50  0001 C CNN
	1    2900 1000
	1    0    0    -1  
$EndComp
Text Label 2900 1150 1    50   ~ 0
GND
$Comp
L power:PWR_FLAG #FLG02
U 1 1
P 3150 850
F 0 "#FLG02" H 3150 925 50  0001 C CNN
F 1 "PWR_FLAG" H 3150 1023 50  0000 C CNN
F 2 "" H 3150 850 50  0001 C CNN
F 3 "~" H 3150 850 50  0001 C CNN
	1    3150 850 
	1    0    0    -1  
$EndComp
Wire Wire Line
	3150 1250 3150 850 
Text Label 3150 1000 1    50   ~ 0
VCC
Text Label 1950 2800 2    50   ~ 0
BUSY
Text Label 1950 2600 2    50   ~ 0
~ACK
NoConn ~ 1950 2600
$Comp
L Connector:Barrel_Jack J2
U 1 1
P 3000 2150
F 0 "J2" V 3103 1970 50  0000 R CNN
F 1 "Barrel_Jack" V 3012 1970 50  0000 R CNN
F 2 "Connector_BarrelJack:BarrelJack_CUI_PJ-063AH_Horizontal_CircularHoles" H 3050 2110 50  0001 C CNN
F 3 "~" H 3050 2110 50  0001 C CNN
	1    3000 2150
	0    -1   -1   0   
$EndComp
Text Label 1950 800  2    50   ~ 0
~STROBE
Text Label 1950 1300 2    50   ~ 0
~INIT
Wire Wire Line
	2900 1250 2900 1000
Text Label 5650 4100 0    50   ~ 0
GND
Text Label 9200 4100 0    50   ~ 0
GND
$Comp
L Device:C C1
U 1 1
P 2700 3200
F 0 "C1" H 2815 3246 50  0000 L CNN
F 1 "0.1uF" H 2815 3155 50  0000 L CNN
F 2 "Capacitor_THT:C_Disc_D3.0mm_W1.6mm_P2.50mm" H 2738 3050 50  0001 C CNN
F 3 "~" H 2700 3200 50  0001 C CNN
	1    2700 3200
	1    0    0    -1  
$EndComp
Wire Wire Line
	2450 2900 2700 2900
Wire Wire Line
	2700 2900 2700 3050
Wire Wire Line
	2450 3550 2700 3550
Wire Wire Line
	2700 3550 2700 3350
Text Label 2450 2900 0    50   ~ 0
VCC
Text Label 2450 3550 0    50   ~ 0
GND
$Comp
L Device:C C2
U 1 1
P 3150 3200
F 0 "C2" H 3265 3246 50  0000 L CNN
F 1 "0.1uF" H 3265 3155 50  0000 L CNN
F 2 "Capacitor_THT:C_Disc_D3.0mm_W1.6mm_P2.50mm" H 3188 3050 50  0001 C CNN
F 3 "~" H 3150 3200 50  0001 C CNN
	1    3150 3200
	1    0    0    -1  
$EndComp
Wire Wire Line
	3150 2900 3150 3050
Wire Wire Line
	3150 3550 3150 3350
Wire Wire Line
	2700 2900 3150 2900
Connection ~ 2700 2900
Wire Wire Line
	2700 3550 3150 3550
Connection ~ 2700 3550
Wire Wire Line
	3150 1250 3100 1250
Wire Wire Line
	3100 1700 3100 1850
$Comp
L Connector:DB25_Male J1
U 1 1
P 1200 2000
F 0 "J1" H 1380 1909 50  0000 L CNN
F 1 "DB25_Male_MountingHoles" H 850 3450 50  0000 L CNN
F 2 "Connector_Dsub:DSUB-25_Male_Horizontal_P2.77x2.54mm_EdgePinOffset9.40mm" H 1200 2000 50  0001 C CNN
F 3 " ~" H 1200 2000 50  0001 C CNN
	1    1200 2000
	-1   0    0    1   
$EndComp
Wire Wire Line
	1000 7200 1350 7200
Text Label 1000 7200 0    50   ~ 0
~STROBE
Text Label 5750 6300 2    50   ~ 0
RD7
Text Label 5750 6400 2    50   ~ 0
RD6
Text Label 5750 6500 2    50   ~ 0
RD5
Text Label 5750 6600 2    50   ~ 0
RD4
Text Label 5750 6700 2    50   ~ 0
RD3
Text Label 5750 6800 2    50   ~ 0
RD2
Text Label 5750 6900 2    50   ~ 0
RD1
Text Label 5750 7000 2    50   ~ 0
RD0
Wire Wire Line
	5550 6300 5750 6300
Wire Wire Line
	5550 6400 5750 6400
Wire Wire Line
	5550 6500 5750 6500
Wire Wire Line
	5550 6600 5750 6600
Wire Wire Line
	5550 6700 5750 6700
Wire Wire Line
	5550 6800 5750 6800
Wire Wire Line
	5550 6900 5750 6900
Wire Wire Line
	5550 7000 5750 7000
Wire Wire Line
	1350 6000 1000 6000
Wire Wire Line
	1350 6100 1000 6100
Wire Wire Line
	1350 6200 1000 6200
Wire Wire Line
	1350 6300 1000 6300
Wire Wire Line
	1350 6400 1000 6400
Wire Wire Line
	1350 6500 1000 6500
Wire Wire Line
	1350 6600 1000 6600
Wire Wire Line
	1350 6700 1000 6700
Text Label 1000 6000 0    50   ~ 0
D0
Text Label 1000 6100 0    50   ~ 0
D1
Text Label 1000 6200 0    50   ~ 0
D2
Text Label 1000 6300 0    50   ~ 0
D3
Text Label 1000 6400 0    50   ~ 0
D4
Text Label 1000 6500 0    50   ~ 0
D5
Text Label 1000 6600 0    50   ~ 0
D6
Text Label 1000 6700 0    50   ~ 0
D7
Wire Wire Line
	1350 6900 1000 6900
Text Label 1000 6900 0    50   ~ 0
BSY0_IN
$Comp
L Device:R R1
U 1 1
P 650 7300
F 0 "R1" H 720 7346 50  0000 L CNN
F 1 "4.7k" H 720 7255 50  0000 L CNN
F 2 "Resistor_THT:R_Axial_DIN0204_L3.6mm_D1.6mm_P5.08mm_Horizontal" V 580 7300 50  0001 C CNN
F 3 "~" H 650 7300 50  0001 C CNN
	1    650  7300
	1    0    0    -1  
$EndComp
Wire Wire Line
	650  7700 650  7450
Text Label 650  7700 1    50   ~ 0
GND
Wire Wire Line
	650  6800 1350 6800
Wire Wire Line
	3600 7200 3950 7200
Text Label 3600 7200 0    50   ~ 0
~STROBE
NoConn ~ 3950 7000
Wire Wire Line
	3950 6000 3600 6000
Wire Wire Line
	3950 6100 3600 6100
Wire Wire Line
	3950 6200 3600 6200
Wire Wire Line
	3950 6300 3600 6300
Wire Wire Line
	3950 6400 3600 6400
Wire Wire Line
	3950 6500 3600 6500
Wire Wire Line
	3950 6600 3600 6600
Wire Wire Line
	3950 6700 3600 6700
Text Label 3600 6000 0    50   ~ 0
D0
Text Label 3600 6100 0    50   ~ 0
D1
Text Label 3600 6200 0    50   ~ 0
D2
Text Label 3600 6300 0    50   ~ 0
D3
Text Label 3600 6400 0    50   ~ 0
D4
Text Label 3600 6500 0    50   ~ 0
D5
Text Label 3600 6600 0    50   ~ 0
D6
Text Label 3600 6700 0    50   ~ 0
D7
Text Label 3600 6800 0    50   ~ 0
RL
Wire Wire Line
	2950 7000 3300 7000
Wire Wire Line
	2950 6900 3300 6900
Wire Wire Line
	2950 6800 3300 6800
Wire Wire Line
	2950 6700 3300 6700
Wire Wire Line
	2950 6600 3300 6600
Wire Wire Line
	2950 6500 3300 6500
Wire Wire Line
	2950 6400 3300 6400
Wire Wire Line
	2950 6300 3300 6300
Text Label 3300 7000 2    50   ~ 0
LD0
Text Label 3300 6900 2    50   ~ 0
LD1
Text Label 3300 6800 2    50   ~ 0
LD2
Text Label 3300 6700 2    50   ~ 0
LD3
Text Label 3300 6600 2    50   ~ 0
LD4
Text Label 3300 6500 2    50   ~ 0
LD5
Text Label 3300 6400 2    50   ~ 0
LD6
Text Label 3300 6300 2    50   ~ 0
LD7
Text Label 1000 6800 0    50   ~ 0
LR
$Comp
L Device:D_Schottky D1
U 1 1
P 3100 1550
F 0 "D1" V 3054 1630 50  0000 L CNN
F 1 "D_Schottky" V 3145 1630 50  0000 L CNN
F 2 "Diode_THT:D_T-1_P5.08mm_Horizontal" H 3100 1550 50  0001 C CNN
F 3 "~" H 3100 1550 50  0001 C CNN
	1    3100 1550
	0    1    1    0   
$EndComp
Wire Wire Line
	3100 1250 3100 1400
Wire Wire Line
	2900 1250 2900 1850
Connection ~ 2900 1250
Text Label 3100 1800 0    50   ~ 0
+5V
Wire Wire Line
	6350 2450 6550 2450
Text Label 6500 2450 0    50   ~ 0
L
Wire Wire Line
	9900 2450 10050 2450
Text Label 10000 2450 0    50   ~ 0
R
$Comp
L Device:R R3
U 1 1
P 3400 7350
F 0 "R3" H 3470 7396 50  0000 L CNN
F 1 "4.7k" H 3470 7305 50  0000 L CNN
F 2 "Resistor_THT:R_Axial_DIN0204_L3.6mm_D1.6mm_P5.08mm_Horizontal" V 3330 7350 50  0001 C CNN
F 3 "~" H 3400 7350 50  0001 C CNN
	1    3400 7350
	1    0    0    -1  
$EndComp
Wire Wire Line
	3400 7700 3400 7500
Text Label 3400 7700 1    50   ~ 0
VCC
NoConn ~ 2950 6200
NoConn ~ 5550 6200
Wire Wire Line
	3400 6800 3950 6800
NoConn ~ 1350 7000
Wire Wire Line
	3400 6800 3400 7200
Wire Wire Line
	3600 6900 3950 6900
Text Label 3600 6900 0    50   ~ 0
BSY1_IN
Wire Wire Line
	5750 6100 5550 6100
Text Label 5750 6100 2    50   ~ 0
BUSY
$Comp
L Device:R R2
U 1 1
P 1000 7300
F 0 "R2" H 1070 7346 50  0000 L CNN
F 1 "4.7k" H 1070 7255 50  0000 L CNN
F 2 "Resistor_THT:R_Axial_DIN0204_L3.6mm_D1.6mm_P5.08mm_Horizontal" V 930 7300 50  0001 C CNN
F 3 "~" H 1000 7300 50  0001 C CNN
	1    1000 7300
	1    0    0    -1  
$EndComp
Wire Wire Line
	1000 7700 1000 7450
Text Label 1000 7700 1    50   ~ 0
GND
Wire Wire Line
	1000 6900 1000 7150
Wire Wire Line
	650  6800 650  7150
NoConn ~ 1950 1300
$Comp
L 2021-11-18_09-54-37:ATF22V10CQZ-20PU U1
U 2 1
P 1350 5100
F 0 "U1" H 2150 5587 60  0000 C CNN
F 1 "ATF22V10CQZ-20PU" H 2150 5481 60  0000 C CNN
F 2 "Package_DIP:DIP-24_W7.62mm_Socket" H 2150 5440 60  0001 C CNN
F 3 "" H 1350 5100 60  0000 C CNN
	2    1350 5100
	1    0    0    -1  
$EndComp
Wire Wire Line
	3300 6100 2950 6100
Text Label 3300 6100 2    50   ~ 0
BSY1_IN
$Comp
L 2021-11-18_09-54-37:ATF22V10CQZ-20PU U1
U 1 1
P 1350 6000
F 0 "U1" H 2150 6487 60  0000 C CNN
F 1 "ATF22V10CQZ-20PU" H 2150 6381 60  0000 C CNN
F 2 "Package_DIP:DIP-24_W7.62mm_Socket" H 2150 6340 60  0001 C CNN
F 3 "" H 1350 6000 60  0000 C CNN
	1    1350 6000
	1    0    0    -1  
$EndComp
Wire Wire Line
	1100 5100 1350 5100
Text Label 1100 5100 0    50   ~ 0
VCC
Wire Wire Line
	1100 5200 1350 5200
Text Label 1100 5200 0    50   ~ 0
GND
$Comp
L 2021-11-18_09-54-37:ATF22V10CQZ-20PU U2
U 2 1
P 3950 5050
F 0 "U2" H 4750 5537 60  0000 C CNN
F 1 "ATF22V10CQZ-20PU" H 4750 5431 60  0000 C CNN
F 2 "Package_DIP:DIP-24_W7.62mm_Socket" H 4750 5390 60  0001 C CNN
F 3 "" H 3950 5050 60  0000 C CNN
	2    3950 5050
	1    0    0    -1  
$EndComp
$Comp
L 2021-11-18_09-54-37:ATF22V10CQZ-20PU U2
U 1 1
P 3950 6000
F 0 "U2" H 4650 6500 60  0000 L CNN
F 1 "ATF22V10CQZ-20PU" H 4300 6400 60  0000 L CNN
F 2 "Package_DIP:DIP-24_W7.62mm_Socket" H 4750 6340 60  0001 C CNN
F 3 "" H 3950 6000 60  0000 C CNN
	1    3950 6000
	1    0    0    -1  
$EndComp
Wire Wire Line
	3700 5050 3950 5050
Text Label 3700 5050 0    50   ~ 0
VCC
Wire Wire Line
	3700 5150 3950 5150
Text Label 3700 5150 0    50   ~ 0
GND
$EndSCHEMATC
